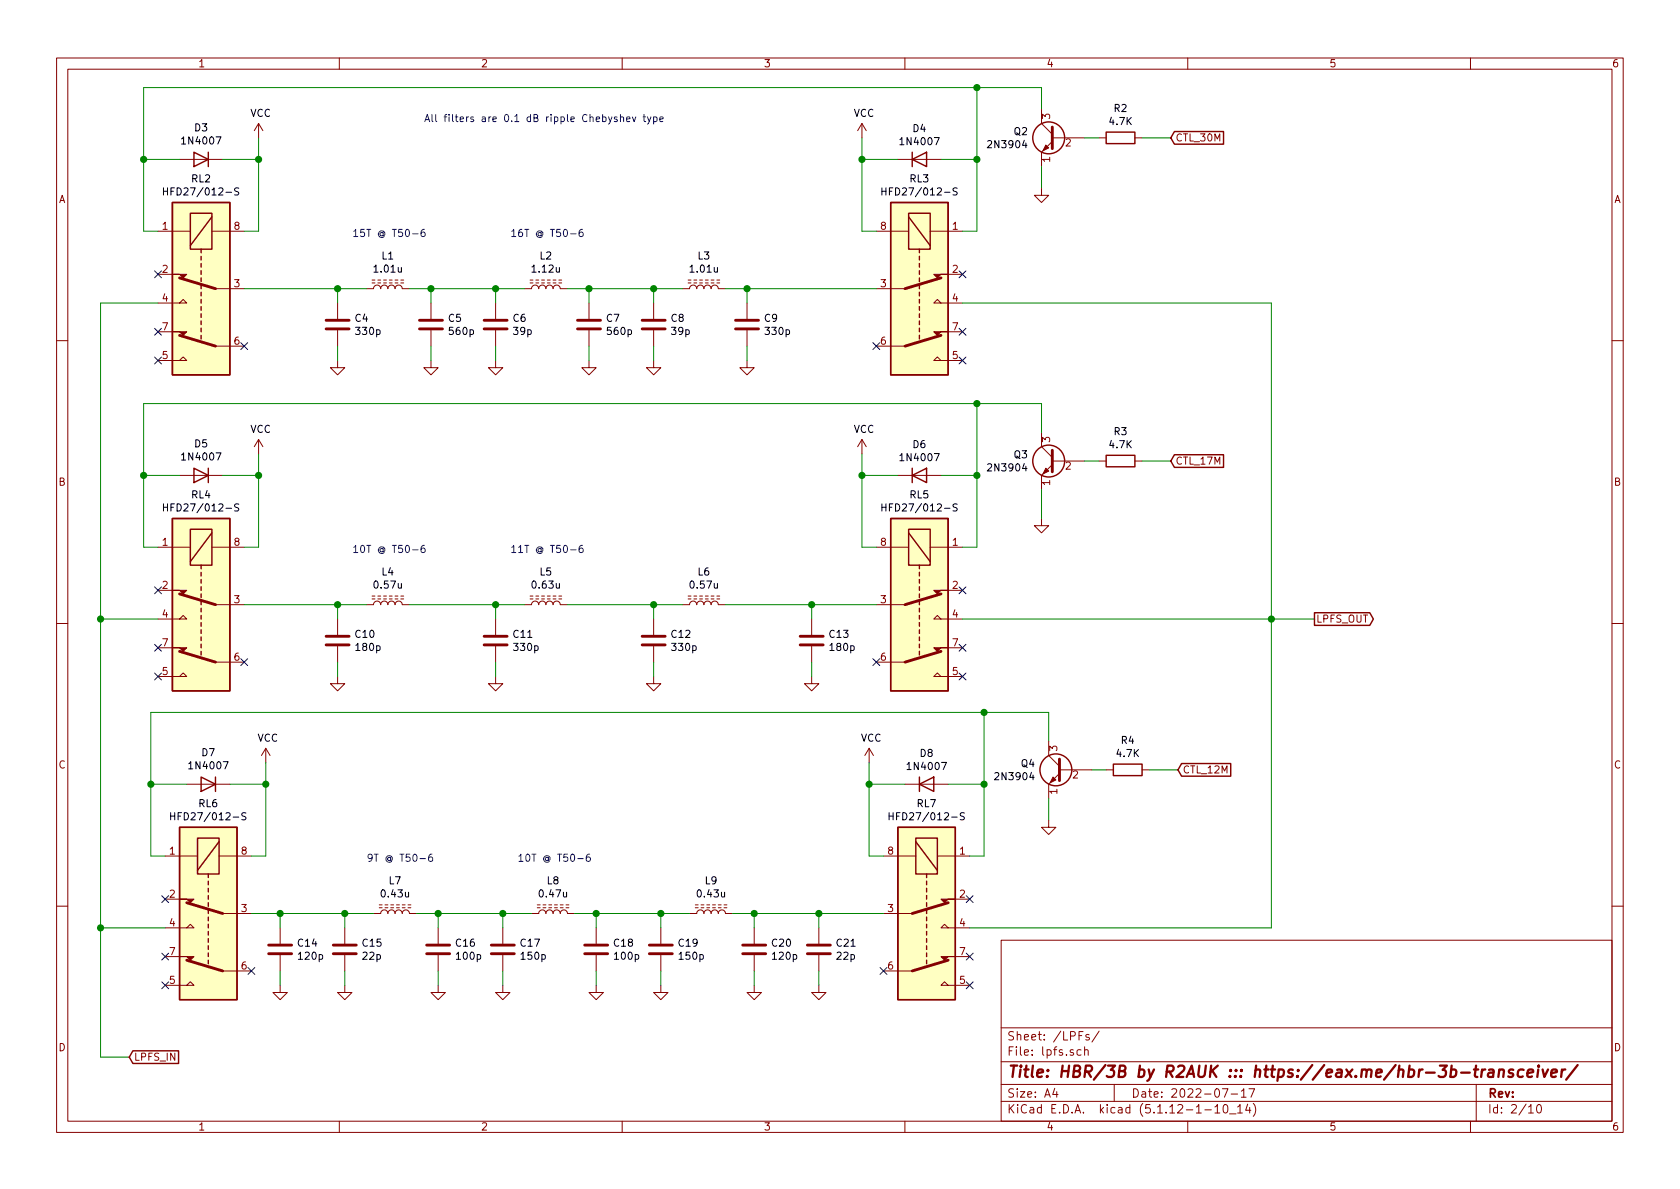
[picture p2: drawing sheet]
EESchema Schematic File Version 4
EELAYER 30 0
EELAYER END
$Descr A4 11693 8268
encoding utf-8
Sheet 2 10
Title "HBR/3B by R2AUK ::: https://eax.me/hbr-3b-transceiver/"
Date "2022-07-17"
Rev ""
Comp ""
Comment1 ""
Comment2 ""
Comment3 ""
Comment4 ""
$EndDescr
$Comp
L Relay:G2RL-2-ASI-DC5 RL6
U 1 1
P 1450 6350
F 0 "RL6" V 683 6350 50  0000 C CNN
F 1 "HFD27/012-S" V 774 6350 50  0000 C CNN
F 2 "Relay_THT:Relay_DPDT_Omron_G2RL" H 2100 6300 50  0001 L CNN
F 3 "https://omronfs.omron.com/en_US/ecb/products/pdf/en-g2rl.pdf" H 1450 6350 50  0001 C CNN
	1    1450 6350
	0    -1   1    0   
$EndComp
NoConn ~ 1150 6650
NoConn ~ 1750 6750
NoConn ~ 1150 6850
$Comp
L Device:L_Core_Ferrite L7
U 1 1
P 2750 6350
F 0 "L7" V 2975 6350 50  0000 C CNN
F 1 "0.43u" V 2884 6350 50  0000 C CNN
F 2 "" H 2750 6350 50  0001 C CNN
F 3 "~" H 2750 6350 50  0001 C CNN
	1    2750 6350
	0    -1   -1   0   
$EndComp
$Comp
L Device:C C14
U 1 1
P 1950 6600
F 0 "C14" H 2065 6646 50  0000 L CNN
F 1 "120p" H 2065 6555 50  0000 L CNN
F 2 "" H 1988 6450 50  0001 C CNN
F 3 "~" H 1950 6600 50  0001 C CNN
	1    1950 6600
	1    0    0    -1  
$EndComp
$Comp
L Device:C C15
U 1 1
P 2400 6600
F 0 "C15" H 2515 6646 50  0000 L CNN
F 1 "22p" H 2515 6555 50  0000 L CNN
F 2 "" H 2438 6450 50  0001 C CNN
F 3 "~" H 2400 6600 50  0001 C CNN
	1    2400 6600
	1    0    0    -1  
$EndComp
$Comp
L Device:L_Core_Ferrite L8
U 1 1
P 3850 6350
F 0 "L8" V 4075 6350 50  0000 C CNN
F 1 "0.47u" V 3984 6350 50  0000 C CNN
F 2 "" H 3850 6350 50  0001 C CNN
F 3 "~" H 3850 6350 50  0001 C CNN
	1    3850 6350
	0    -1   -1   0   
$EndComp
$Comp
L Device:C C16
U 1 1
P 3050 6600
F 0 "C16" H 3165 6646 50  0000 L CNN
F 1 "100p" H 3165 6555 50  0000 L CNN
F 2 "" H 3088 6450 50  0001 C CNN
F 3 "~" H 3050 6600 50  0001 C CNN
	1    3050 6600
	1    0    0    -1  
$EndComp
$Comp
L Device:C C17
U 1 1
P 3500 6600
F 0 "C17" H 3615 6646 50  0000 L CNN
F 1 "150p" H 3615 6555 50  0000 L CNN
F 2 "" H 3538 6450 50  0001 C CNN
F 3 "~" H 3500 6600 50  0001 C CNN
	1    3500 6600
	1    0    0    -1  
$EndComp
$Comp
L Device:L_Core_Ferrite L9
U 1 1
P 4950 6350
F 0 "L9" V 5175 6350 50  0000 C CNN
F 1 "0.43u" V 5084 6350 50  0000 C CNN
F 2 "" H 4950 6350 50  0001 C CNN
F 3 "~" H 4950 6350 50  0001 C CNN
	1    4950 6350
	0    -1   -1   0   
$EndComp
$Comp
L Device:C C18
U 1 1
P 4150 6600
F 0 "C18" H 4265 6646 50  0000 L CNN
F 1 "100p" H 4265 6555 50  0000 L CNN
F 2 "" H 4188 6450 50  0001 C CNN
F 3 "~" H 4150 6600 50  0001 C CNN
	1    4150 6600
	1    0    0    -1  
$EndComp
$Comp
L Device:C C19
U 1 1
P 4600 6600
F 0 "C19" H 4715 6646 50  0000 L CNN
F 1 "150p" H 4715 6555 50  0000 L CNN
F 2 "" H 4638 6450 50  0001 C CNN
F 3 "~" H 4600 6600 50  0001 C CNN
	1    4600 6600
	1    0    0    -1  
$EndComp
$Comp
L Device:C C20
U 1 1
P 5250 6600
F 0 "C20" H 5365 6646 50  0000 L CNN
F 1 "120p" H 5365 6555 50  0000 L CNN
F 2 "" H 5288 6450 50  0001 C CNN
F 3 "~" H 5250 6600 50  0001 C CNN
	1    5250 6600
	1    0    0    -1  
$EndComp
$Comp
L Device:C C21
U 1 1
P 5700 6600
F 0 "C21" H 5815 6646 50  0000 L CNN
F 1 "22p" H 5815 6555 50  0000 L CNN
F 2 "" H 5738 6450 50  0001 C CNN
F 3 "~" H 5700 6600 50  0001 C CNN
	1    5700 6600
	1    0    0    -1  
$EndComp
$Comp
L Relay:G2RL-2-ASI-DC5 RL7
U 1 1
P 6450 6350
F 0 "RL7" V 5683 6350 50  0000 C CNN
F 1 "HFD27/012-S" V 5774 6350 50  0000 C CNN
F 2 "Relay_THT:Relay_DPDT_Omron_G2RL" H 7100 6300 50  0001 L CNN
F 3 "https://omronfs.omron.com/en_US/ecb/products/pdf/en-g2rl.pdf" H 6450 6350 50  0001 C CNN
	1    6450 6350
	0    1    1    0   
$EndComp
Wire Wire Line
	6150 6350 5700 6350
Wire Wire Line
	4800 6350 4600 6350
Wire Wire Line
	3700 6350 3500 6350
Wire Wire Line
	2600 6350 2400 6350
$Comp
L power:GND #PWR041
U 1 1
P 1950 6850
F 0 "#PWR041" H 1950 6600 50  0001 C CNN
F 1 "GND" H 1955 6677 50  0001 C CNN
F 2 "" H 1950 6850 50  0001 C CNN
F 3 "" H 1950 6850 50  0001 C CNN
	1    1950 6850
	1    0    0    -1  
$EndComp
$Comp
L power:GND #PWR042
U 1 1
P 2400 6850
F 0 "#PWR042" H 2400 6600 50  0001 C CNN
F 1 "GND" H 2405 6677 50  0001 C CNN
F 2 "" H 2400 6850 50  0001 C CNN
F 3 "" H 2400 6850 50  0001 C CNN
	1    2400 6850
	1    0    0    -1  
$EndComp
$Comp
L power:GND #PWR043
U 1 1
P 3050 6850
F 0 "#PWR043" H 3050 6600 50  0001 C CNN
F 1 "GND" H 3055 6677 50  0001 C CNN
F 2 "" H 3050 6850 50  0001 C CNN
F 3 "" H 3050 6850 50  0001 C CNN
	1    3050 6850
	1    0    0    -1  
$EndComp
$Comp
L power:GND #PWR044
U 1 1
P 3500 6850
F 0 "#PWR044" H 3500 6600 50  0001 C CNN
F 1 "GND" H 3505 6677 50  0001 C CNN
F 2 "" H 3500 6850 50  0001 C CNN
F 3 "" H 3500 6850 50  0001 C CNN
	1    3500 6850
	1    0    0    -1  
$EndComp
$Comp
L power:GND #PWR045
U 1 1
P 4150 6850
F 0 "#PWR045" H 4150 6600 50  0001 C CNN
F 1 "GND" H 4155 6677 50  0001 C CNN
F 2 "" H 4150 6850 50  0001 C CNN
F 3 "" H 4150 6850 50  0001 C CNN
	1    4150 6850
	1    0    0    -1  
$EndComp
$Comp
L power:GND #PWR046
U 1 1
P 4600 6850
F 0 "#PWR046" H 4600 6600 50  0001 C CNN
F 1 "GND" H 4605 6677 50  0001 C CNN
F 2 "" H 4600 6850 50  0001 C CNN
F 3 "" H 4600 6850 50  0001 C CNN
	1    4600 6850
	1    0    0    -1  
$EndComp
$Comp
L power:GND #PWR047
U 1 1
P 5250 6850
F 0 "#PWR047" H 5250 6600 50  0001 C CNN
F 1 "GND" H 5255 6677 50  0001 C CNN
F 2 "" H 5250 6850 50  0001 C CNN
F 3 "" H 5250 6850 50  0001 C CNN
	1    5250 6850
	1    0    0    -1  
$EndComp
$Comp
L power:GND #PWR048
U 1 1
P 5700 6850
F 0 "#PWR048" H 5700 6600 50  0001 C CNN
F 1 "GND" H 5705 6677 50  0001 C CNN
F 2 "" H 5700 6850 50  0001 C CNN
F 3 "" H 5700 6850 50  0001 C CNN
	1    5700 6850
	1    0    0    -1  
$EndComp
Wire Wire Line
	5700 6850 5700 6750
Wire Wire Line
	5700 6450 5700 6350
Connection ~ 5700 6350
Wire Wire Line
	5700 6350 5250 6350
Wire Wire Line
	5250 6350 5250 6450
Connection ~ 5250 6350
Wire Wire Line
	5250 6350 5100 6350
Wire Wire Line
	5250 6750 5250 6850
Wire Wire Line
	4600 6850 4600 6750
Wire Wire Line
	4600 6450 4600 6350
Connection ~ 4600 6350
Wire Wire Line
	4600 6350 4150 6350
Wire Wire Line
	4150 6350 4150 6450
Connection ~ 4150 6350
Wire Wire Line
	4150 6350 4000 6350
Wire Wire Line
	4150 6750 4150 6850
Wire Wire Line
	3500 6850 3500 6750
Wire Wire Line
	3500 6450 3500 6350
Connection ~ 3500 6350
Wire Wire Line
	3500 6350 3050 6350
Wire Wire Line
	3050 6850 3050 6750
Wire Wire Line
	3050 6450 3050 6350
Connection ~ 3050 6350
Wire Wire Line
	3050 6350 2900 6350
Wire Wire Line
	2400 6850 2400 6750
Wire Wire Line
	2400 6450 2400 6350
Connection ~ 2400 6350
Wire Wire Line
	2400 6350 1950 6350
Wire Wire Line
	1950 6350 1950 6450
Connection ~ 1950 6350
Wire Wire Line
	1950 6350 1750 6350
Wire Wire Line
	1950 6750 1950 6850
NoConn ~ 6150 6750
NoConn ~ 6750 6650
NoConn ~ 6750 6850
NoConn ~ 6750 6250
NoConn ~ 1150 6250
$Comp
L power:VCC #PWR038
U 1 1
P 1850 5300
F 0 "#PWR038" H 1850 5150 50  0001 C CNN
F 1 "VCC" H 1865 5473 50  0000 C CNN
F 2 "" H 1850 5300 50  0001 C CNN
F 3 "" H 1850 5300 50  0001 C CNN
	1    1850 5300
	1    0    0    -1  
$EndComp
$Comp
L power:VCC #PWR039
U 1 1
P 6050 5300
F 0 "#PWR039" H 6050 5150 50  0001 C CNN
F 1 "VCC" H 6065 5473 50  0000 C CNN
F 2 "" H 6050 5300 50  0001 C CNN
F 3 "" H 6050 5300 50  0001 C CNN
	1    6050 5300
	1    0    0    -1  
$EndComp
$Comp
L Diode:1N4007 D8
U 1 1
P 6450 5450
F 0 "D8" H 6450 5667 50  0000 C CNN
F 1 "1N4007" H 6450 5576 50  0000 C CNN
F 2 "Diode_THT:D_DO-41_SOD81_P10.16mm_Horizontal" H 6450 5275 50  0001 C CNN
F 3 "http://www.vishay.com/docs/88503/1n4001.pdf" H 6450 5450 50  0001 C CNN
	1    6450 5450
	1    0    0    -1  
$EndComp
$Comp
L Diode:1N4007 D7
U 1 1
P 1450 5450
F 0 "D7" H 1450 5233 50  0000 C CNN
F 1 "1N4007" H 1450 5324 50  0000 C CNN
F 2 "Diode_THT:D_DO-41_SOD81_P10.16mm_Horizontal" H 1450 5275 50  0001 C CNN
F 3 "http://www.vishay.com/docs/88503/1n4001.pdf" H 1450 5450 50  0001 C CNN
	1    1450 5450
	-1   0    0    1   
$EndComp
Wire Wire Line
	1750 5950 1850 5950
Wire Wire Line
	1850 5950 1850 5450
Wire Wire Line
	1600 5450 1850 5450
Connection ~ 1850 5450
Wire Wire Line
	1850 5450 1850 5300
Wire Wire Line
	6150 5950 6050 5950
Wire Wire Line
	6050 5950 6050 5450
Wire Wire Line
	6300 5450 6050 5450
Connection ~ 6050 5450
Wire Wire Line
	6050 5450 6050 5300
Wire Wire Line
	1150 5950 1050 5950
Wire Wire Line
	1050 5950 1050 5450
Wire Wire Line
	1050 5450 1300 5450
Wire Wire Line
	1050 5450 1050 4950
Wire Wire Line
	1050 4950 6850 4950
Connection ~ 1050 5450
Wire Wire Line
	6600 5450 6850 5450
Wire Wire Line
	6850 5950 6850 5450
Wire Wire Line
	6850 5950 6750 5950
Connection ~ 6850 5450
Wire Wire Line
	6850 5450 6850 4950
$Comp
L Relay:G2RL-2-ASI-DC5 RL4
U 1 1
P 1400 4200
F 0 "RL4" V 633 4200 50  0000 C CNN
F 1 "HFD27/012-S" V 724 4200 50  0000 C CNN
F 2 "Relay_THT:Relay_DPDT_Omron_G2RL" H 2050 4150 50  0001 L CNN
F 3 "https://omronfs.omron.com/en_US/ecb/products/pdf/en-g2rl.pdf" H 1400 4200 50  0001 C CNN
	1    1400 4200
	0    -1   1    0   
$EndComp
NoConn ~ 1100 4500
NoConn ~ 1700 4600
NoConn ~ 1100 4700
$Comp
L Device:L_Core_Ferrite L4
U 1 1
P 2700 4200
F 0 "L4" V 2925 4200 50  0000 C CNN
F 1 "0.57u" V 2834 4200 50  0000 C CNN
F 2 "" H 2700 4200 50  0001 C CNN
F 3 "~" H 2700 4200 50  0001 C CNN
	1    2700 4200
	0    -1   -1   0   
$EndComp
$Comp
L Device:C C10
U 1 1
P 2350 4450
F 0 "C10" H 2465 4496 50  0000 L CNN
F 1 "180p" H 2465 4405 50  0000 L CNN
F 2 "" H 2388 4300 50  0001 C CNN
F 3 "~" H 2350 4450 50  0001 C CNN
	1    2350 4450
	1    0    0    -1  
$EndComp
$Comp
L Device:L_Core_Ferrite L5
U 1 1
P 3800 4200
F 0 "L5" V 4025 4200 50  0000 C CNN
F 1 "0.63u" V 3934 4200 50  0000 C CNN
F 2 "" H 3800 4200 50  0001 C CNN
F 3 "~" H 3800 4200 50  0001 C CNN
	1    3800 4200
	0    -1   -1   0   
$EndComp
$Comp
L Device:C C11
U 1 1
P 3450 4450
F 0 "C11" H 3565 4496 50  0000 L CNN
F 1 "330p" H 3565 4405 50  0000 L CNN
F 2 "" H 3488 4300 50  0001 C CNN
F 3 "~" H 3450 4450 50  0001 C CNN
	1    3450 4450
	1    0    0    -1  
$EndComp
$Comp
L Device:L_Core_Ferrite L6
U 1 1
P 4900 4200
F 0 "L6" V 5125 4200 50  0000 C CNN
F 1 "0.57u" V 5034 4200 50  0000 C CNN
F 2 "" H 4900 4200 50  0001 C CNN
F 3 "~" H 4900 4200 50  0001 C CNN
	1    4900 4200
	0    -1   -1   0   
$EndComp
$Comp
L Device:C C12
U 1 1
P 4550 4450
F 0 "C12" H 4665 4496 50  0000 L CNN
F 1 "330p" H 4665 4405 50  0000 L CNN
F 2 "" H 4588 4300 50  0001 C CNN
F 3 "~" H 4550 4450 50  0001 C CNN
	1    4550 4450
	1    0    0    -1  
$EndComp
$Comp
L Device:C C13
U 1 1
P 5650 4450
F 0 "C13" H 5765 4496 50  0000 L CNN
F 1 "180p" H 5765 4405 50  0000 L CNN
F 2 "" H 5688 4300 50  0001 C CNN
F 3 "~" H 5650 4450 50  0001 C CNN
	1    5650 4450
	1    0    0    -1  
$EndComp
$Comp
L Relay:G2RL-2-ASI-DC5 RL5
U 1 1
P 6400 4200
F 0 "RL5" V 5633 4200 50  0000 C CNN
F 1 "HFD27/012-S" V 5724 4200 50  0000 C CNN
F 2 "Relay_THT:Relay_DPDT_Omron_G2RL" H 7050 4150 50  0001 L CNN
F 3 "https://omronfs.omron.com/en_US/ecb/products/pdf/en-g2rl.pdf" H 6400 4200 50  0001 C CNN
	1    6400 4200
	0    1    1    0   
$EndComp
Wire Wire Line
	6100 4200 5650 4200
Wire Wire Line
	4750 4200 4550 4200
Wire Wire Line
	3650 4200 3450 4200
Wire Wire Line
	2550 4200 2350 4200
$Comp
L power:GND #PWR034
U 1 1
P 2350 4700
F 0 "#PWR034" H 2350 4450 50  0001 C CNN
F 1 "GND" H 2355 4527 50  0001 C CNN
F 2 "" H 2350 4700 50  0001 C CNN
F 3 "" H 2350 4700 50  0001 C CNN
	1    2350 4700
	1    0    0    -1  
$EndComp
$Comp
L power:GND #PWR035
U 1 1
P 3450 4700
F 0 "#PWR035" H 3450 4450 50  0001 C CNN
F 1 "GND" H 3455 4527 50  0001 C CNN
F 2 "" H 3450 4700 50  0001 C CNN
F 3 "" H 3450 4700 50  0001 C CNN
	1    3450 4700
	1    0    0    -1  
$EndComp
$Comp
L power:GND #PWR036
U 1 1
P 4550 4700
F 0 "#PWR036" H 4550 4450 50  0001 C CNN
F 1 "GND" H 4555 4527 50  0001 C CNN
F 2 "" H 4550 4700 50  0001 C CNN
F 3 "" H 4550 4700 50  0001 C CNN
	1    4550 4700
	1    0    0    -1  
$EndComp
$Comp
L power:GND #PWR037
U 1 1
P 5650 4700
F 0 "#PWR037" H 5650 4450 50  0001 C CNN
F 1 "GND" H 5655 4527 50  0001 C CNN
F 2 "" H 5650 4700 50  0001 C CNN
F 3 "" H 5650 4700 50  0001 C CNN
	1    5650 4700
	1    0    0    -1  
$EndComp
Wire Wire Line
	5650 4700 5650 4600
Wire Wire Line
	5650 4300 5650 4200
Connection ~ 5650 4200
Wire Wire Line
	4550 4700 4550 4600
Wire Wire Line
	4550 4300 4550 4200
Connection ~ 4550 4200
Wire Wire Line
	3450 4700 3450 4600
Wire Wire Line
	3450 4300 3450 4200
Connection ~ 3450 4200
Wire Wire Line
	2350 4700 2350 4600
Wire Wire Line
	2350 4300 2350 4200
Connection ~ 2350 4200
NoConn ~ 6100 4600
NoConn ~ 6700 4500
NoConn ~ 6700 4700
NoConn ~ 6700 4100
NoConn ~ 1100 4100
$Comp
L power:VCC #PWR031
U 1 1
P 1800 3150
F 0 "#PWR031" H 1800 3000 50  0001 C CNN
F 1 "VCC" H 1815 3323 50  0000 C CNN
F 2 "" H 1800 3150 50  0001 C CNN
F 3 "" H 1800 3150 50  0001 C CNN
	1    1800 3150
	1    0    0    -1  
$EndComp
$Comp
L power:VCC #PWR032
U 1 1
P 6000 3150
F 0 "#PWR032" H 6000 3000 50  0001 C CNN
F 1 "VCC" H 6015 3323 50  0000 C CNN
F 2 "" H 6000 3150 50  0001 C CNN
F 3 "" H 6000 3150 50  0001 C CNN
	1    6000 3150
	1    0    0    -1  
$EndComp
$Comp
L Diode:1N4007 D6
U 1 1
P 6400 3300
F 0 "D6" H 6400 3517 50  0000 C CNN
F 1 "1N4007" H 6400 3426 50  0000 C CNN
F 2 "Diode_THT:D_DO-41_SOD81_P10.16mm_Horizontal" H 6400 3125 50  0001 C CNN
F 3 "http://www.vishay.com/docs/88503/1n4001.pdf" H 6400 3300 50  0001 C CNN
	1    6400 3300
	1    0    0    -1  
$EndComp
$Comp
L Diode:1N4007 D5
U 1 1
P 1400 3300
F 0 "D5" H 1400 3083 50  0000 C CNN
F 1 "1N4007" H 1400 3174 50  0000 C CNN
F 2 "Diode_THT:D_DO-41_SOD81_P10.16mm_Horizontal" H 1400 3125 50  0001 C CNN
F 3 "http://www.vishay.com/docs/88503/1n4001.pdf" H 1400 3300 50  0001 C CNN
	1    1400 3300
	-1   0    0    1   
$EndComp
Wire Wire Line
	1700 3800 1800 3800
Wire Wire Line
	1800 3800 1800 3300
Wire Wire Line
	1550 3300 1800 3300
Connection ~ 1800 3300
Wire Wire Line
	1800 3300 1800 3150
Wire Wire Line
	6100 3800 6000 3800
Wire Wire Line
	6000 3800 6000 3300
Wire Wire Line
	6250 3300 6000 3300
Connection ~ 6000 3300
Wire Wire Line
	6000 3300 6000 3150
Wire Wire Line
	1100 3800 1000 3800
Wire Wire Line
	1000 3800 1000 3300
Wire Wire Line
	1000 3300 1250 3300
Wire Wire Line
	1000 3300 1000 2800
Wire Wire Line
	1000 2800 6800 2800
Connection ~ 1000 3300
Wire Wire Line
	6550 3300 6800 3300
Wire Wire Line
	6800 3800 6800 3300
Wire Wire Line
	6800 3800 6700 3800
Connection ~ 6800 3300
Wire Wire Line
	6800 3300 6800 2800
$Comp
L Relay:G2RL-2-ASI-DC5 RL2
U 1 1
P 1400 2000
F 0 "RL2" V 633 2000 50  0000 C CNN
F 1 "HFD27/012-S" V 724 2000 50  0000 C CNN
F 2 "Relay_THT:Relay_DPDT_Omron_G2RL" H 2050 1950 50  0001 L CNN
F 3 "https://omronfs.omron.com/en_US/ecb/products/pdf/en-g2rl.pdf" H 1400 2000 50  0001 C CNN
	1    1400 2000
	0    -1   1    0   
$EndComp
NoConn ~ 1100 2300
NoConn ~ 1700 2400
NoConn ~ 1100 2500
$Comp
L Device:L_Core_Ferrite L1
U 1 1
P 2700 2000
F 0 "L1" V 2925 2000 50  0000 C CNN
F 1 "1.01u" V 2834 2000 50  0000 C CNN
F 2 "" H 2700 2000 50  0001 C CNN
F 3 "~" H 2700 2000 50  0001 C CNN
	1    2700 2000
	0    -1   -1   0   
$EndComp
$Comp
L Device:C C4
U 1 1
P 2350 2250
F 0 "C4" H 2465 2296 50  0000 L CNN
F 1 "330p" H 2465 2205 50  0000 L CNN
F 2 "" H 2388 2100 50  0001 C CNN
F 3 "~" H 2350 2250 50  0001 C CNN
	1    2350 2250
	1    0    0    -1  
$EndComp
$Comp
L Device:L_Core_Ferrite L2
U 1 1
P 3800 2000
F 0 "L2" V 4025 2000 50  0000 C CNN
F 1 "1.12u" V 3934 2000 50  0000 C CNN
F 2 "" H 3800 2000 50  0001 C CNN
F 3 "~" H 3800 2000 50  0001 C CNN
	1    3800 2000
	0    -1   -1   0   
$EndComp
$Comp
L Device:C C5
U 1 1
P 3000 2250
F 0 "C5" H 3115 2296 50  0000 L CNN
F 1 "560p" H 3115 2205 50  0000 L CNN
F 2 "" H 3038 2100 50  0001 C CNN
F 3 "~" H 3000 2250 50  0001 C CNN
	1    3000 2250
	1    0    0    -1  
$EndComp
$Comp
L Device:C C6
U 1 1
P 3450 2250
F 0 "C6" H 3565 2296 50  0000 L CNN
F 1 "39p" H 3565 2205 50  0000 L CNN
F 2 "" H 3488 2100 50  0001 C CNN
F 3 "~" H 3450 2250 50  0001 C CNN
	1    3450 2250
	1    0    0    -1  
$EndComp
$Comp
L Device:L_Core_Ferrite L3
U 1 1
P 4900 2000
F 0 "L3" V 5125 2000 50  0000 C CNN
F 1 "1.01u" V 5034 2000 50  0000 C CNN
F 2 "" H 4900 2000 50  0001 C CNN
F 3 "~" H 4900 2000 50  0001 C CNN
	1    4900 2000
	0    -1   -1   0   
$EndComp
$Comp
L Device:C C7
U 1 1
P 4100 2250
F 0 "C7" H 4215 2296 50  0000 L CNN
F 1 "560p" H 4215 2205 50  0000 L CNN
F 2 "" H 4138 2100 50  0001 C CNN
F 3 "~" H 4100 2250 50  0001 C CNN
	1    4100 2250
	1    0    0    -1  
$EndComp
$Comp
L Device:C C8
U 1 1
P 4550 2250
F 0 "C8" H 4665 2296 50  0000 L CNN
F 1 "39p" H 4665 2205 50  0000 L CNN
F 2 "" H 4588 2100 50  0001 C CNN
F 3 "~" H 4550 2250 50  0001 C CNN
	1    4550 2250
	1    0    0    -1  
$EndComp
$Comp
L Device:C C9
U 1 1
P 5200 2250
F 0 "C9" H 5315 2296 50  0000 L CNN
F 1 "330p" H 5315 2205 50  0000 L CNN
F 2 "" H 5238 2100 50  0001 C CNN
F 3 "~" H 5200 2250 50  0001 C CNN
	1    5200 2250
	1    0    0    -1  
$EndComp
$Comp
L Relay:G2RL-2-ASI-DC5 RL3
U 1 1
P 6400 2000
F 0 "RL3" V 5633 2000 50  0000 C CNN
F 1 "HFD27/012-S" V 5724 2000 50  0000 C CNN
F 2 "Relay_THT:Relay_DPDT_Omron_G2RL" H 7050 1950 50  0001 L CNN
F 3 "https://omronfs.omron.com/en_US/ecb/products/pdf/en-g2rl.pdf" H 6400 2000 50  0001 C CNN
	1    6400 2000
	0    1    1    0   
$EndComp
Wire Wire Line
	4750 2000 4550 2000
Wire Wire Line
	3650 2000 3450 2000
Wire Wire Line
	2550 2000 2350 2000
$Comp
L power:GND #PWR025
U 1 1
P 2350 2500
F 0 "#PWR025" H 2350 2250 50  0001 C CNN
F 1 "GND" H 2355 2327 50  0001 C CNN
F 2 "" H 2350 2500 50  0001 C CNN
F 3 "" H 2350 2500 50  0001 C CNN
	1    2350 2500
	1    0    0    -1  
$EndComp
$Comp
L power:GND #PWR026
U 1 1
P 3000 2500
F 0 "#PWR026" H 3000 2250 50  0001 C CNN
F 1 "GND" H 3005 2327 50  0001 C CNN
F 2 "" H 3000 2500 50  0001 C CNN
F 3 "" H 3000 2500 50  0001 C CNN
	1    3000 2500
	1    0    0    -1  
$EndComp
$Comp
L power:GND #PWR027
U 1 1
P 3450 2500
F 0 "#PWR027" H 3450 2250 50  0001 C CNN
F 1 "GND" H 3455 2327 50  0001 C CNN
F 2 "" H 3450 2500 50  0001 C CNN
F 3 "" H 3450 2500 50  0001 C CNN
	1    3450 2500
	1    0    0    -1  
$EndComp
$Comp
L power:GND #PWR028
U 1 1
P 4100 2500
F 0 "#PWR028" H 4100 2250 50  0001 C CNN
F 1 "GND" H 4105 2327 50  0001 C CNN
F 2 "" H 4100 2500 50  0001 C CNN
F 3 "" H 4100 2500 50  0001 C CNN
	1    4100 2500
	1    0    0    -1  
$EndComp
$Comp
L power:GND #PWR029
U 1 1
P 4550 2500
F 0 "#PWR029" H 4550 2250 50  0001 C CNN
F 1 "GND" H 4555 2327 50  0001 C CNN
F 2 "" H 4550 2500 50  0001 C CNN
F 3 "" H 4550 2500 50  0001 C CNN
	1    4550 2500
	1    0    0    -1  
$EndComp
$Comp
L power:GND #PWR030
U 1 1
P 5200 2500
F 0 "#PWR030" H 5200 2250 50  0001 C CNN
F 1 "GND" H 5205 2327 50  0001 C CNN
F 2 "" H 5200 2500 50  0001 C CNN
F 3 "" H 5200 2500 50  0001 C CNN
	1    5200 2500
	1    0    0    -1  
$EndComp
Wire Wire Line
	5200 2000 5200 2100
Connection ~ 5200 2000
Wire Wire Line
	5200 2000 5050 2000
Wire Wire Line
	5200 2400 5200 2500
Wire Wire Line
	4550 2500 4550 2400
Wire Wire Line
	4550 2100 4550 2000
Connection ~ 4550 2000
Wire Wire Line
	4550 2000 4100 2000
Wire Wire Line
	4100 2000 4100 2100
Connection ~ 4100 2000
Wire Wire Line
	4100 2000 3950 2000
Wire Wire Line
	4100 2400 4100 2500
Wire Wire Line
	3450 2500 3450 2400
Wire Wire Line
	3450 2100 3450 2000
Connection ~ 3450 2000
Wire Wire Line
	3450 2000 3000 2000
Wire Wire Line
	3000 2500 3000 2400
Wire Wire Line
	3000 2100 3000 2000
Connection ~ 3000 2000
Wire Wire Line
	3000 2000 2850 2000
Wire Wire Line
	2350 2500 2350 2400
Wire Wire Line
	2350 2100 2350 2000
Connection ~ 2350 2000
NoConn ~ 6100 2400
NoConn ~ 6700 2300
NoConn ~ 6700 2500
NoConn ~ 6700 1900
NoConn ~ 1100 1900
$Comp
L power:VCC #PWR022
U 1 1
P 1800 950
F 0 "#PWR022" H 1800 800 50  0001 C CNN
F 1 "VCC" H 1815 1123 50  0000 C CNN
F 2 "" H 1800 950 50  0001 C CNN
F 3 "" H 1800 950 50  0001 C CNN
	1    1800 950 
	1    0    0    -1  
$EndComp
$Comp
L power:VCC #PWR023
U 1 1
P 6000 950
F 0 "#PWR023" H 6000 800 50  0001 C CNN
F 1 "VCC" H 6015 1123 50  0000 C CNN
F 2 "" H 6000 950 50  0001 C CNN
F 3 "" H 6000 950 50  0001 C CNN
	1    6000 950 
	1    0    0    -1  
$EndComp
$Comp
L Diode:1N4007 D4
U 1 1
P 6400 1100
F 0 "D4" H 6400 1317 50  0000 C CNN
F 1 "1N4007" H 6400 1226 50  0000 C CNN
F 2 "Diode_THT:D_DO-41_SOD81_P10.16mm_Horizontal" H 6400 925 50  0001 C CNN
F 3 "http://www.vishay.com/docs/88503/1n4001.pdf" H 6400 1100 50  0001 C CNN
	1    6400 1100
	1    0    0    -1  
$EndComp
$Comp
L Diode:1N4007 D3
U 1 1
P 1400 1100
F 0 "D3" H 1400 883 50  0000 C CNN
F 1 "1N4007" H 1400 974 50  0000 C CNN
F 2 "Diode_THT:D_DO-41_SOD81_P10.16mm_Horizontal" H 1400 925 50  0001 C CNN
F 3 "http://www.vishay.com/docs/88503/1n4001.pdf" H 1400 1100 50  0001 C CNN
	1    1400 1100
	-1   0    0    1   
$EndComp
Wire Wire Line
	1700 1600 1800 1600
Wire Wire Line
	1800 1600 1800 1100
Wire Wire Line
	1550 1100 1800 1100
Connection ~ 1800 1100
Wire Wire Line
	1800 1100 1800 950 
Wire Wire Line
	6100 1600 6000 1600
Wire Wire Line
	6000 1600 6000 1100
Wire Wire Line
	6250 1100 6000 1100
Connection ~ 6000 1100
Wire Wire Line
	6000 1100 6000 950 
Wire Wire Line
	1100 1600 1000 1600
Wire Wire Line
	1000 1600 1000 1100
Wire Wire Line
	1000 1100 1250 1100
Wire Wire Line
	1000 1100 1000 600 
Wire Wire Line
	1000 600  6800 600 
Connection ~ 1000 1100
Wire Wire Line
	6550 1100 6800 1100
Wire Wire Line
	6800 1600 6800 1100
Wire Wire Line
	6800 1600 6700 1600
Connection ~ 6800 1100
Wire Wire Line
	6800 1100 6800 600 
$Comp
L Transistor_BJT:2N3904 Q4
U 1 1
P 7400 5350
F 0 "Q4" H 7591 5396 50  0000 L CNN
F 1 "2N3904" H 7591 5305 50  0000 L CNN
F 2 "Package_TO_SOT_THT:TO-92_Inline" H 7600 5275 50  0001 L CIN
F 3 "https://www.fairchildsemi.com/datasheets/2N/2N3904.pdf" H 7400 5350 50  0001 L CNN
	1    7400 5350
	-1   0    0    -1  
$EndComp
$Comp
L Transistor_BJT:2N3904 Q3
U 1 1
P 7350 3200
F 0 "Q3" H 7541 3246 50  0000 L CNN
F 1 "2N3904" H 7541 3155 50  0000 L CNN
F 2 "Package_TO_SOT_THT:TO-92_Inline" H 7550 3125 50  0001 L CIN
F 3 "https://www.fairchildsemi.com/datasheets/2N/2N3904.pdf" H 7350 3200 50  0001 L CNN
	1    7350 3200
	-1   0    0    -1  
$EndComp
$Comp
L Transistor_BJT:2N3904 Q2
U 1 1
P 7350 950
F 0 "Q2" H 7541 996 50  0000 L CNN
F 1 "2N3904" H 7541 905 50  0000 L CNN
F 2 "Package_TO_SOT_THT:TO-92_Inline" H 7550 875 50  0001 L CIN
F 3 "https://www.fairchildsemi.com/datasheets/2N/2N3904.pdf" H 7350 950 50  0001 L CNN
	1    7350 950 
	-1   0    0    -1  
$EndComp
$Comp
L power:GND #PWR040
U 1 1
P 7300 5700
F 0 "#PWR040" H 7300 5450 50  0001 C CNN
F 1 "GND" H 7305 5527 50  0001 C CNN
F 2 "" H 7300 5700 50  0001 C CNN
F 3 "" H 7300 5700 50  0001 C CNN
	1    7300 5700
	1    0    0    -1  
$EndComp
Wire Wire Line
	7300 5700 7300 5550
$Comp
L power:GND #PWR033
U 1 1
P 7250 3600
F 0 "#PWR033" H 7250 3350 50  0001 C CNN
F 1 "GND" H 7255 3427 50  0001 C CNN
F 2 "" H 7250 3600 50  0001 C CNN
F 3 "" H 7250 3600 50  0001 C CNN
	1    7250 3600
	1    0    0    -1  
$EndComp
$Comp
L power:GND #PWR024
U 1 1
P 7250 1300
F 0 "#PWR024" H 7250 1050 50  0001 C CNN
F 1 "GND" H 7255 1127 50  0001 C CNN
F 2 "" H 7250 1300 50  0001 C CNN
F 3 "" H 7250 1300 50  0001 C CNN
	1    7250 1300
	1    0    0    -1  
$EndComp
Wire Wire Line
	7250 1300 7250 1150
Wire Wire Line
	7250 750  7250 600 
Wire Wire Line
	7250 600  6800 600 
Connection ~ 6800 600 
Wire Wire Line
	7250 3000 7250 2800
Wire Wire Line
	7250 2800 6800 2800
Connection ~ 6800 2800
Wire Wire Line
	7250 3600 7250 3400
Wire Wire Line
	6850 4950 7300 4950
Wire Wire Line
	7300 4950 7300 5150
Connection ~ 6850 4950
$Comp
L Device:R R2
U 1 1
P 7800 950
F 0 "R2" V 7593 950 50  0000 C CNN
F 1 "4.7K" V 7684 950 50  0000 C CNN
F 2 "" V 7730 950 50  0001 C CNN
F 3 "~" H 7800 950 50  0001 C CNN
	1    7800 950 
	0    1    1    0   
$EndComp
$Comp
L Device:R R3
U 1 1
P 7800 3200
F 0 "R3" V 7593 3200 50  0000 C CNN
F 1 "4.7K" V 7684 3200 50  0000 C CNN
F 2 "" V 7730 3200 50  0001 C CNN
F 3 "~" H 7800 3200 50  0001 C CNN
	1    7800 3200
	0    1    1    0   
$EndComp
$Comp
L Device:R R4
U 1 1
P 7850 5350
F 0 "R4" V 7643 5350 50  0000 C CNN
F 1 "4.7K" V 7734 5350 50  0000 C CNN
F 2 "" V 7780 5350 50  0001 C CNN
F 3 "~" H 7850 5350 50  0001 C CNN
	1    7850 5350
	0    1    1    0   
$EndComp
Wire Wire Line
	7700 5350 7600 5350
Wire Wire Line
	7650 3200 7550 3200
Wire Wire Line
	7650 950  7550 950 
Text GLabel 8150 950  2    50   Input ~ 0
CTL_30M
Text GLabel 8150 3200 2    50   Input ~ 0
CTL_17M
Text GLabel 8200 5350 2    50   Input ~ 0
CTL_12M
Wire Wire Line
	8200 5350 8000 5350
Wire Wire Line
	7950 3200 8150 3200
Wire Wire Line
	8150 950  7950 950 
Wire Wire Line
	6750 6450 8850 6450
Wire Wire Line
	8850 6450 8850 4300
Wire Wire Line
	8850 4300 6700 4300
Wire Wire Line
	6700 2100 8850 2100
Wire Wire Line
	8850 2100 8850 4300
Connection ~ 8850 4300
Text GLabel 9150 4300 2    50   Output ~ 0
LPFS_OUT
Wire Wire Line
	9150 4300 8850 4300
Wire Wire Line
	1100 2100 700  2100
Wire Wire Line
	700  2100 700  4300
Wire Wire Line
	700  4300 1100 4300
Wire Wire Line
	700  4300 700  6450
Wire Wire Line
	700  6450 1150 6450
Connection ~ 700  4300
Text GLabel 900  7350 2    50   Input ~ 0
LPFS_IN
Wire Wire Line
	900  7350 700  7350
Wire Wire Line
	700  7350 700  6450
Connection ~ 700  6450
Wire Wire Line
	1700 2000 2350 2000
Wire Wire Line
	5200 2000 6100 2000
Wire Wire Line
	1700 4200 2350 4200
Wire Wire Line
	2850 4200 3450 4200
Wire Wire Line
	3950 4200 4550 4200
Wire Wire Line
	5050 4200 5650 4200
Text Notes 2450 1650 0    50   ~ 0
15T @ T50-6
Text Notes 3550 1650 0    50   ~ 0
16T @ T50-6
Text Notes 2450 3850 0    50   ~ 0
10T @ T50-6
Text Notes 3550 3850 0    50   ~ 0
11T @ T50-6
Text Notes 2550 6000 0    50   ~ 0
9T @ T50-6
Text Notes 3600 6000 0    50   ~ 0
10T @ T50-6
Text Notes 2950 850  0    50   ~ 0
All filters are 0.1 dB ripple Chebyshev type
$EndSCHEMATC
